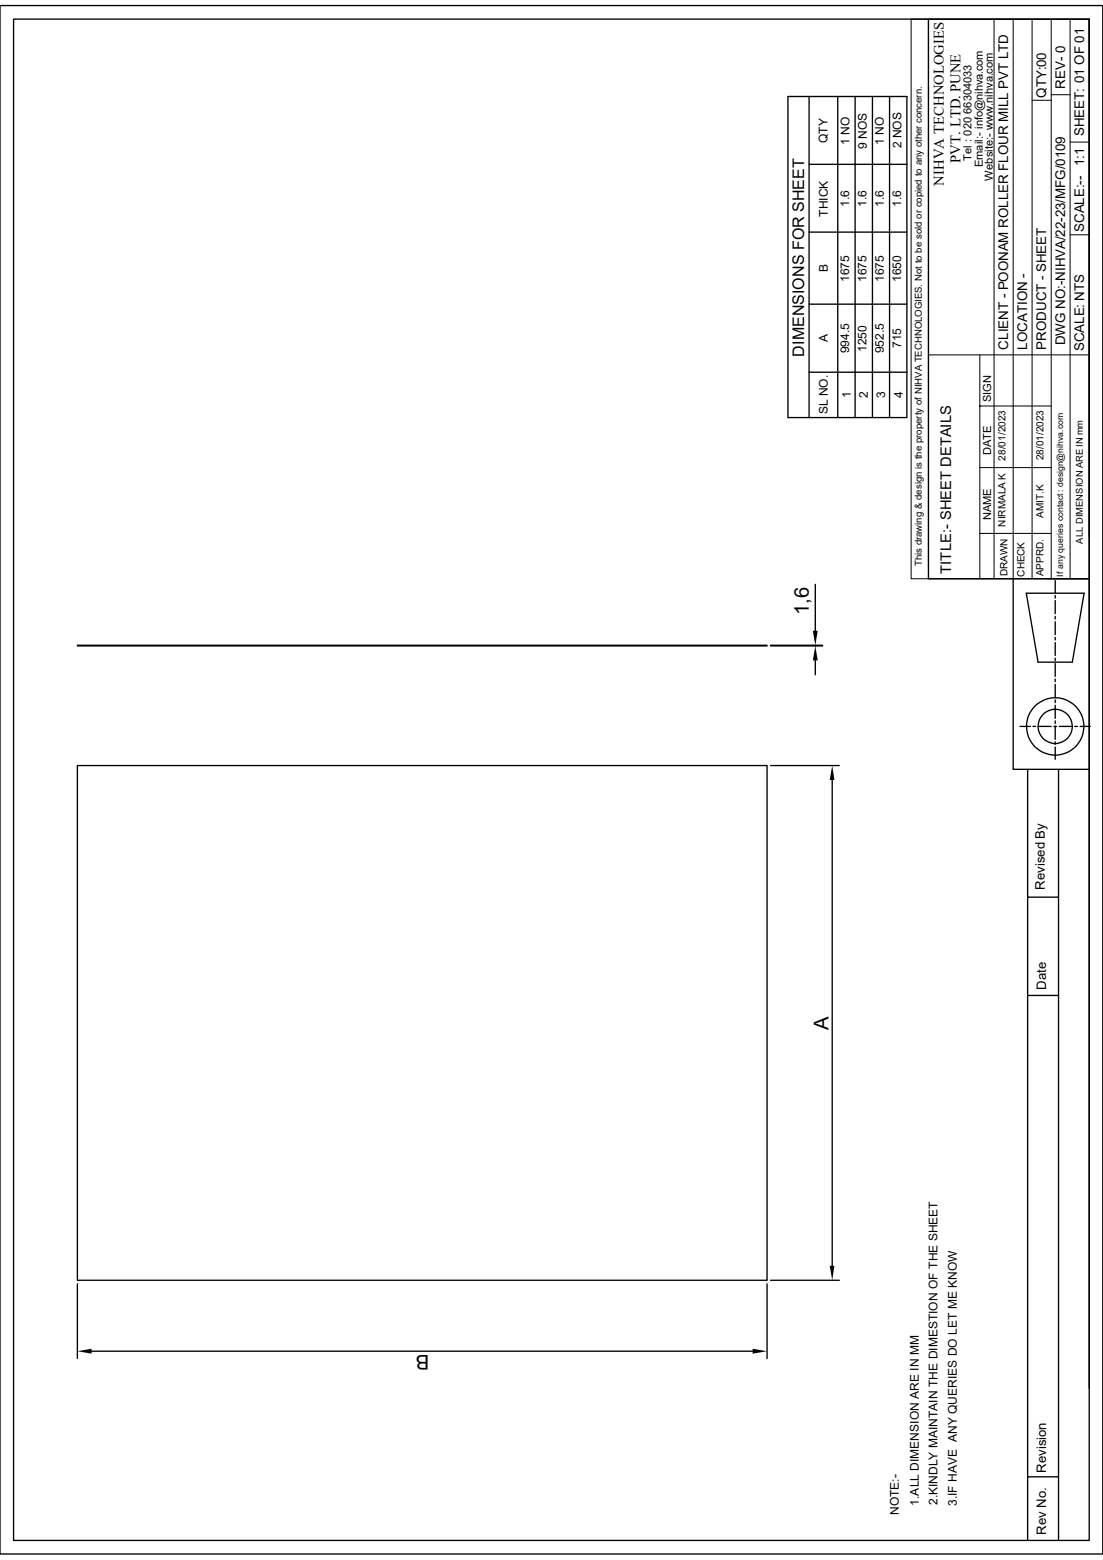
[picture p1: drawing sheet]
<svg xmlns="http://www.w3.org/2000/svg" width="210mm" height="297mm" viewBox="0 0 210 297" stroke-linecap="round" stroke-linejoin="round" font-family="sans-serif">
<g fill="none" stroke="#000" stroke-width=".25">
<path d="M0 1.1h210v294.8h-210zM2.6 3.6h204.8v289.7h-204.8zM150 18.4h22.7v61.1h-22.7zM154.1 18.4v61.1M159.5 18.4v61.1M162.8 18.4v61.1M166.1 18.4v61.1M169.4 18.4v61.1M176.8 3.6h30.6v106.6h-30.6zM207.4 3.6v98.6M154.1 31.3h18.6M154.1 57.9h18.6"/>
<path d="M154.1 44.2h18.6M154.1 70.9h18.6M155.2 111.3v8.8M192.9 110.2v36.3h14.5v117.8M195.4 112.9h11l-2.2 13.2h-6.5zM200.9 110.5v2.4M200.9 113.4v.5M200.9 114.3v2.5M200.9 117.3v.6M200.9 118.4v2.4M207.4 110.2v36.3M14.7 122.9h131.3v.1h-131.3z"/>
<path d="M146.7 123h9.9M146.7 122.9h9.9M155.2 122.9v.1M155.2 125.7v2.8M194.2 138.3h2M196.7 138.3h.5M197.7 138.3h2.5M200.7 138.3h.5M200.9 121.3v.5M200.9 122.3v2.5M200.9 125.3v.5M200.9 126.3v2.5"/>
<path d="M200.9 129.3v.5M200.9 130.3v2.5M200.9 133.3v.5M200.9 134.3v2.5M200.9 137.2v.6M200.9 138.3v2.5M201.7 138.3h2.4M204.6 138.3h.5M205.7 138.3h1.9M14.7 145.8h131.3v98h-131.3zM146.7 145.8h13.1M158.5 148.5v92.5"/>
<path d="M195.7 146.5v146.8M200.9 141.2v.5M200.9 142.2v2.4M201.5 146.5v146.8M195.7 170.8h5.8M195.7 189.5h5.8M14.7 244.4v14.3M17.4 257.3h125.9M146 244.4v14.3M146.7 243.8h13.1M195.7 281.2h5.8"/>
<circle cx="200.9" cy="138.3" r="3.3"/>
<circle cx="200.9" cy="138.3" r="5.5"/>
</g>
<g fill="none" stroke="#000" stroke-width=".19">
<path d="M173.5 3.6h3.3v106.6h-3.3zM176.8 3.6v104.8M189.3 3.6v106.6M192.9 3.6v106.6M196.5 19.1h3.7M196.5 3.6v106.6M200.2 18h3.6M200.2 3.6v106.6M203.8 3.6v106.6M203.8 27.1h3.6M203.8 44.7h3.6M176.8 67.6h30.6"/>
<path d="M186.6 67.6v42.6M186.6 77.3h13.6M186.6 89h13.6M176.8 110.2h30.6M186.6 101.6h13.6M14.7 122.9h131.3"/>
</g>
<path d="M155.2 123l.5 2.7h-.9zM154.8 120.1h.9l-.5 2.8zM158.5 145.8l.4 2.7h-.9zM14.7 257.3l2.7-.5v.9zM143.3 256.8l2.7 .5-2.7 .4zM158 241h.9l-.4 2.8z" fill="#000"/>
<g font-size="3.9">
<text x="154" y="117.1" transform="rotate(-90 154 117.1)">1,6</text>
<text x="157.7" y="196" transform="rotate(-90 157.7 196)">A</text>
<text x="81.7" y="257.9" transform="rotate(-180 81.7 257.9)">B</text>
</g>
<text font-size="3" x="153.1" y="67.9" transform="rotate(-90 153.1 67.9)">DIMENSIONS FOR SHEET</text>
<g font-size="2.8">
<text x="179.7" y="35.3" transform="rotate(-90 179.7 35.3)">NIHVA TECHNOLOGIES</text>
<text x="182.9" y="31" transform="rotate(-90 182.9 31)">PVT. LTD. PUNE</text>
<text x="181.1" y="109.2" transform="rotate(-90 181.1 109.2)">TITLE:- SHEET DETAILS</text>
</g>
<g font-size="2.5">
<text x="202.8" y="16.9" transform="rotate(-90 202.8 16.9)">REV- 0</text>
<text x="199.2" y="18.6" transform="rotate(-90 199.2 18.6)">QTY:00</text>
<text x="206.5" y="25.9" transform="rotate(-90 206.5 25.9)">SHEET: 01 OF 01</text>
<text x="206.5" y="31.7" transform="rotate(-90 206.5 31.7)">1:1</text>
<text x="206.5" y="44.2" transform="rotate(-90 206.5 44.2)">SCALE:--</text>
<text x="202.8" y="65.7" transform="rotate(-90 202.8 65.7)">DWG NO:-NIHVA/22-23/MFG/0109</text>
<text x="191.9" y="66.5" transform="rotate(-90 191.9 66.5)">CLIENT - POONAM ROLLER FLOUR MILL PVT LTD</text>
<text x="195.6" y="66.6" transform="rotate(-90 195.6 66.6)">LOCATION -</text>
<text x="199.2" y="66.6" transform="rotate(-90 199.2 66.6)">PRODUCT - SHEET</text>
<text x="206.5" y="66.9" transform="rotate(-90 206.5 66.9)">SCALE: NTS</text>
<text x="198.9" y="169.4" transform="rotate(-90 198.9 169.4)">Revised By</text>
<text x="199.2" y="188.4" transform="rotate(-90 199.2 188.4)">Date</text>
<text x="199.2" y="280.4" transform="rotate(-90 199.2 280.4)">Revision</text>
<text x="199.2" y="292.2" transform="rotate(-90 199.2 292.2)">Rev No.</text>
</g>
<g font-size="2.3">
<text x="157.6" y="27.2" transform="rotate(-90 157.6 27.2)">QTY</text>
<text x="161.8" y="27.6" transform="rotate(-90 161.8 27.6)">1 NO</text>
<text x="165.1" y="28.3" transform="rotate(-90 165.1 28.3)">9 NOS</text>
<text x="168.3" y="27.6" transform="rotate(-90 168.3 27.6)">1 NO</text>
<text x="171.6" y="28.2" transform="rotate(-90 171.6 28.2)">2 NOS</text>
<text x="157.6" y="41.2" transform="rotate(-90 157.6 41.2)">THICK</text>
<text x="161.7" y="39.4" transform="rotate(-90 161.7 39.4)">1.6</text>
<text x="165" y="39.4" transform="rotate(-90 165 39.4)">1.6</text>
<text x="168.3" y="39.4" transform="rotate(-90 168.3 39.4)">1.6</text>
<text x="171.6" y="39.4" transform="rotate(-90 171.6 39.4)">1.6</text>
<text x="157.6" y="51.9" transform="rotate(-90 157.6 51.9)">B</text>
<text x="161.7" y="53.7" transform="rotate(-90 161.7 53.7)">1675</text>
<text x="165" y="53.7" transform="rotate(-90 165 53.7)">1675</text>
<text x="168.3" y="53.7" transform="rotate(-90 168.3 53.7)">1675</text>
<text x="171.6" y="53.7" transform="rotate(-90 171.6 53.7)">1650</text>
<text x="157.6" y="65.1" transform="rotate(-90 157.6 65.1)">A</text>
<text x="161.7" y="67.3" transform="rotate(-90 161.7 67.3)">994.5</text>
<text x="165" y="67" transform="rotate(-90 165 67)">1250</text>
<text x="168.3" y="67.3" transform="rotate(-90 168.3 67.3)">952.5</text>
<text x="171.6" y="66.3" transform="rotate(-90 171.6 66.3)">715</text>
<text x="162" y="75.7" transform="rotate(-90 162 75.7)">1</text>
<text x="165.3" y="75.8" transform="rotate(-90 165.3 75.8)">2</text>
<text x="168.6" y="75.8" transform="rotate(-90 168.6 75.8)">3</text>
<text x="171.9" y="75.8" transform="rotate(-90 171.9 75.8)">4</text>
<text x="157.6" y="78.9" transform="rotate(-90 157.6 78.9)">SL NO.</text>
<text x="174.9" y="286.7" transform="rotate(-90 174.9 286.7)">1.ALL DIMENSION ARE IN MM</text>
<text x="178.5" y="286.6" transform="rotate(-90 178.5 286.6)">2.KINDLY MAINTAIN THE DIMESTION OF THE SHEET</text>
<text x="182.2" y="286.8" transform="rotate(-90 182.2 286.8)">3.IF HAVE ANY QUERIES DO LET ME KNOW</text>
<text x="171.2" y="288.5" transform="rotate(-90 171.2 288.5)">NOTE:-</text>
</g>
<g font-size="2.1">
<text x="185" y="30.6" transform="rotate(-90 185 30.6)">Tel : 020 66304033</text>
<text x="187.1" y="31.9" transform="rotate(-90 187.1 31.9)">Email:- info@nihva.com</text>
<text x="189" y="34.4" transform="rotate(-90 189 34.4)">Website:- www.nihva.com</text>
<text x="188.7" y="76.6" transform="rotate(-90 188.7 76.6)">SIGN</text>
<text x="188.7" y="86.6" transform="rotate(-90 188.7 86.6)">DATE</text>
<text x="188.7" y="99" transform="rotate(-90 188.7 99)">NAME</text>
</g>
<g font-size="1.9">
<text x="191.5" y="87.7" transform="rotate(-90 191.5 87.7)">28/01/2023</text>
<text x="198.7" y="87.7" transform="rotate(-90 198.7 87.7)">28/01/2023</text>
<text x="191.5" y="100.3" transform="rotate(-90 191.5 100.3)">NIRMALA K</text>
<text x="198.7" y="98.6" transform="rotate(-90 198.7 98.6)">AMIT.K</text>
<text x="191.9" y="109.7" transform="rotate(-90 191.9 109.7)">DRAWN</text>
<text x="195.1" y="109.8" transform="rotate(-90 195.1 109.8)">CHECK</text>
<text x="198.7" y="109.7" transform="rotate(-90 198.7 109.7)">APPRD.</text>
</g>
<g font-size="1.8">
<text x="175.5" y="107.8" transform="rotate(-90 175.5 107.8)">This drawing &amp; design is the property of NIHVA TECHNOLOGIES. Not to be sold or copied to any other concern.</text>
<text x="206.2" y="103.5" transform="rotate(-90 206.2 103.5)">ALL DIMENSION ARE IN mm</text>
</g>
<text font-size="1.7" x="202.4" y="109.8" transform="rotate(-90 202.4 109.8)">If any queries contact : design@nihva.com</text>
</svg>
